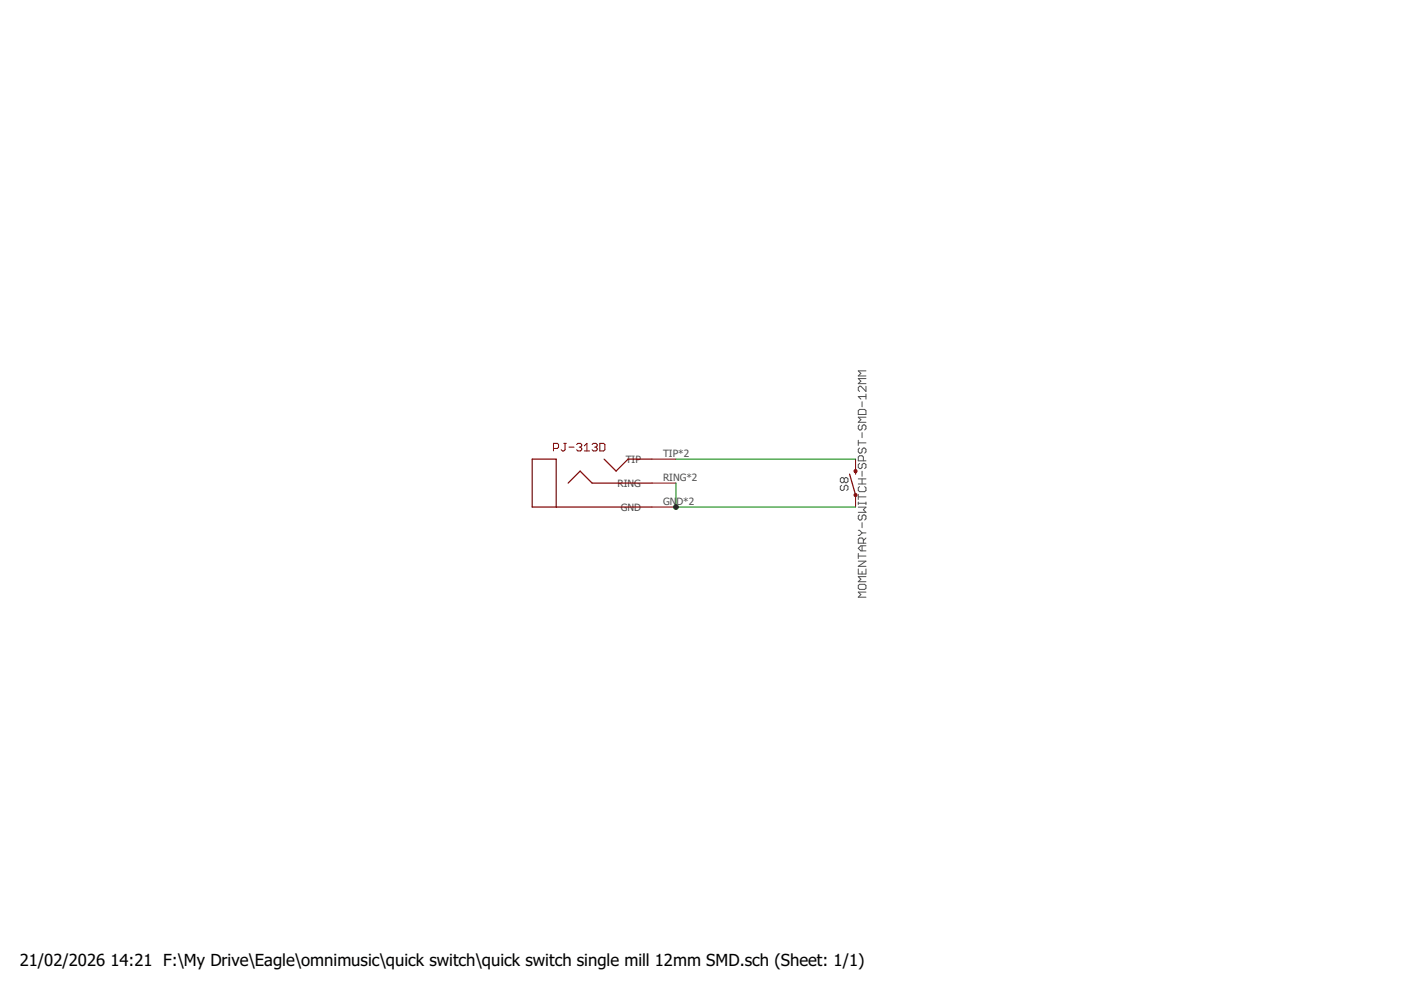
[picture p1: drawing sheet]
<svg xmlns="http://www.w3.org/2000/svg" width="297mm" height="210mm" viewBox="0 0 297 210" stroke-linecap="round" stroke-linejoin="round" font-family="sans-serif">
<g fill="none" stroke="#505050" stroke-width=".21">
<path d="M183.6 78.6h-1.6l.5 .6-.5 .5h1.6M182 93.3v1.1M182 93.9h1.6M182.2 86.8h1.1l.3 .3v.8h-1.6v-.8zM182.2 90.1l-.2 .3v.5l.2 .3h.3l.3-.3v-.5l.2-.3h.3l.3 .3v.5l-.3 .3M182.2 95l-.2 .3v.5l.2 .3h.3l.3-.3v-.5l.2-.3h.3l.3 .3v.5l-.3 .3M182.2 98.3l-.2 .2v.6l.2 .3h.3l.3-.3v-.6l.2-.2h.3l.3 .2v.6l-.3 .3M182.8 85.2v1.1M182.8 91.7v1.1M182.8 99.9v1.1M183 97.7v-.8l-.2-.3h-.6l-.2 .3v.8h1.6M183.6 81.9v1.1l-1.1-1.1h-.3l-.2 .3v.5l.2 .3"/>
<path d="M183.6 83.5v1.1M183.6 88.5h-1.6l.5 .5-.5 .5h1.6M183.6 84.1h-1.6l.5 .5M183.6 80.3h-1.6l.5 .5-.5 .5h1.6M178.4 102.9l-.2 .3v.5l.2 .3h.3l.3-.3v-.5l.2-.3h.3l.3 .3v.5l-.3 .3M179 101.5l-.3-.2h-.3l-.2 .2v.6l.2 .2h.3l.3-.2M179 101.5v.6M179 101.5l.2-.2h.3l.3 .2v.6l-.3 .2h-.3l-.2-.2M182 104.8v1.1M182 106.4v.6M182 117.3v1.1M182 119h1.6l-1.6 1.1h1.6"/>
<path d="M182 117.9h1.6M182 112.4h.2l.6 .6M182 107.5h1.6l-.6 .6 .6 .5h-1.6M182 106.7h1.6M182 105.3h1.6M182 102.6h1.6M182 101.5h1.6M182.2 103.2l-.2 .2v.6l.2 .2h1.1l.3-.2v-.6l-.3-.2M182.2 109.2l-.2 .2v.6l.2 .3h.3l.3-.3v-.6l.2-.2h.3l.3 .2v.6l-.3 .3M182.8 101.5v1.1M182.8 110.8v1.1M182.8 115.7v1.1"/>
<path d="M182.8 113l-.6 .5h-.2M182.8 113h.8M183 115.2v-.9l-.2-.2h-.6l-.2 .2v.9h1.6M183.6 106.4v.6M183.6 115.7h-1.1l-.5 .5 .5 .6h1.1M183.6 114.1l-.6 .5M182 120.6v1.1h1.6v-1.1M182.2 123.9h1.1l.3 .3v.5l-.3 .3h-1.1l-.2-.3v-.5zM182.8 121.2v.5M183.6 125.5h-1.6l.5 .6-.5 .5h1.6M183.6 122.3h-1.6l.5 .5-.5 .5h1.6"/>
</g>
<path d="M128.1 97.3l2.5 2.6 2.6-2.6h5M181.4 99.9v.6M117.9 107.5v-10.2h-5.1v10.2h25.4M120.5 102.4l2.5-2.5 2.5 2.5h12.7M180.1 100.5l1.3 4.5" fill="none" stroke="#800000" stroke-width=".25"/>
<g fill="#800000" stroke="#800000" stroke-width=".21">
<path d="M181.1 104.7h.5v.5h-.5z" fill-rule="evenodd"/>
<path d="M181.1 99.7h.5v.4h-.5z" fill-rule="evenodd"/>
</g>
<g fill="none" stroke="#800000" stroke-width=".21">
<path d="M117.3 95.1h.9l.2-.3v-.5l-.2-.3h-.9v1.6M119.5 94h.6M119.8 94v1.4l-.3 .2h-.2l-.3-.2M120.6 94.8h1.1M122.3 94.3l.2-.3h.6l.2 .3v.2l-.2 .3M122.8 94.8h.3M123.1 94.8l.2 .3v.3l-.2 .2h-.6l-.2-.2M123.9 95.6h1.1M123.9 94.5l.5-.5v1.6M125.5 94.3l.3-.3h.5l.3 .3v.2l-.3 .3M126.1 94.8h.2M126.3 94.8l.3 .3v.3l-.3 .2h-.5l-.3-.2"/>
<path d="M127.2 94h.8l.2 .3v1.1l-.2 .2h-.8zM138.2 97.3h5.1M181.4 97.3v2.6M138.2 102.4h5.1M138.2 107.5h5.1M181.4 105v2.5"/>
</g>
<path d="M143.3 97.3h38.1M143.3 102.4v5.1h38.1" fill="none" stroke="#008000" stroke-width=".21"/>
<circle cx="143.3" cy="107.5" r=".51" fill="#008000" stroke="#008000" stroke-width=".21"/>
<g font-size="3.5">
<text x="4.2" y="204.7">21/02/2026</text>
<text x="23.4" y="204.7">14:21 F:\My Drive\Eagle\omnimusic\quick switch\quick switch single mill 12mm SMD.sch (Sheet: 1/1)</text>
</g>
<g font-size="2.1" fill="#505050">
<text x="132.7" y="98.1">TIP</text>
<text x="140.6" y="97">TIP*2</text>
<text x="130.9" y="103.2">RING</text>
<text x="140.6" y="102.1">RING*2</text>
<text x="140.6" y="107.1">GN</text>
<text x="143.4" y="107.1">D*2</text>
<text x="131.6" y="108.3">GND</text>
</g>
</svg>
